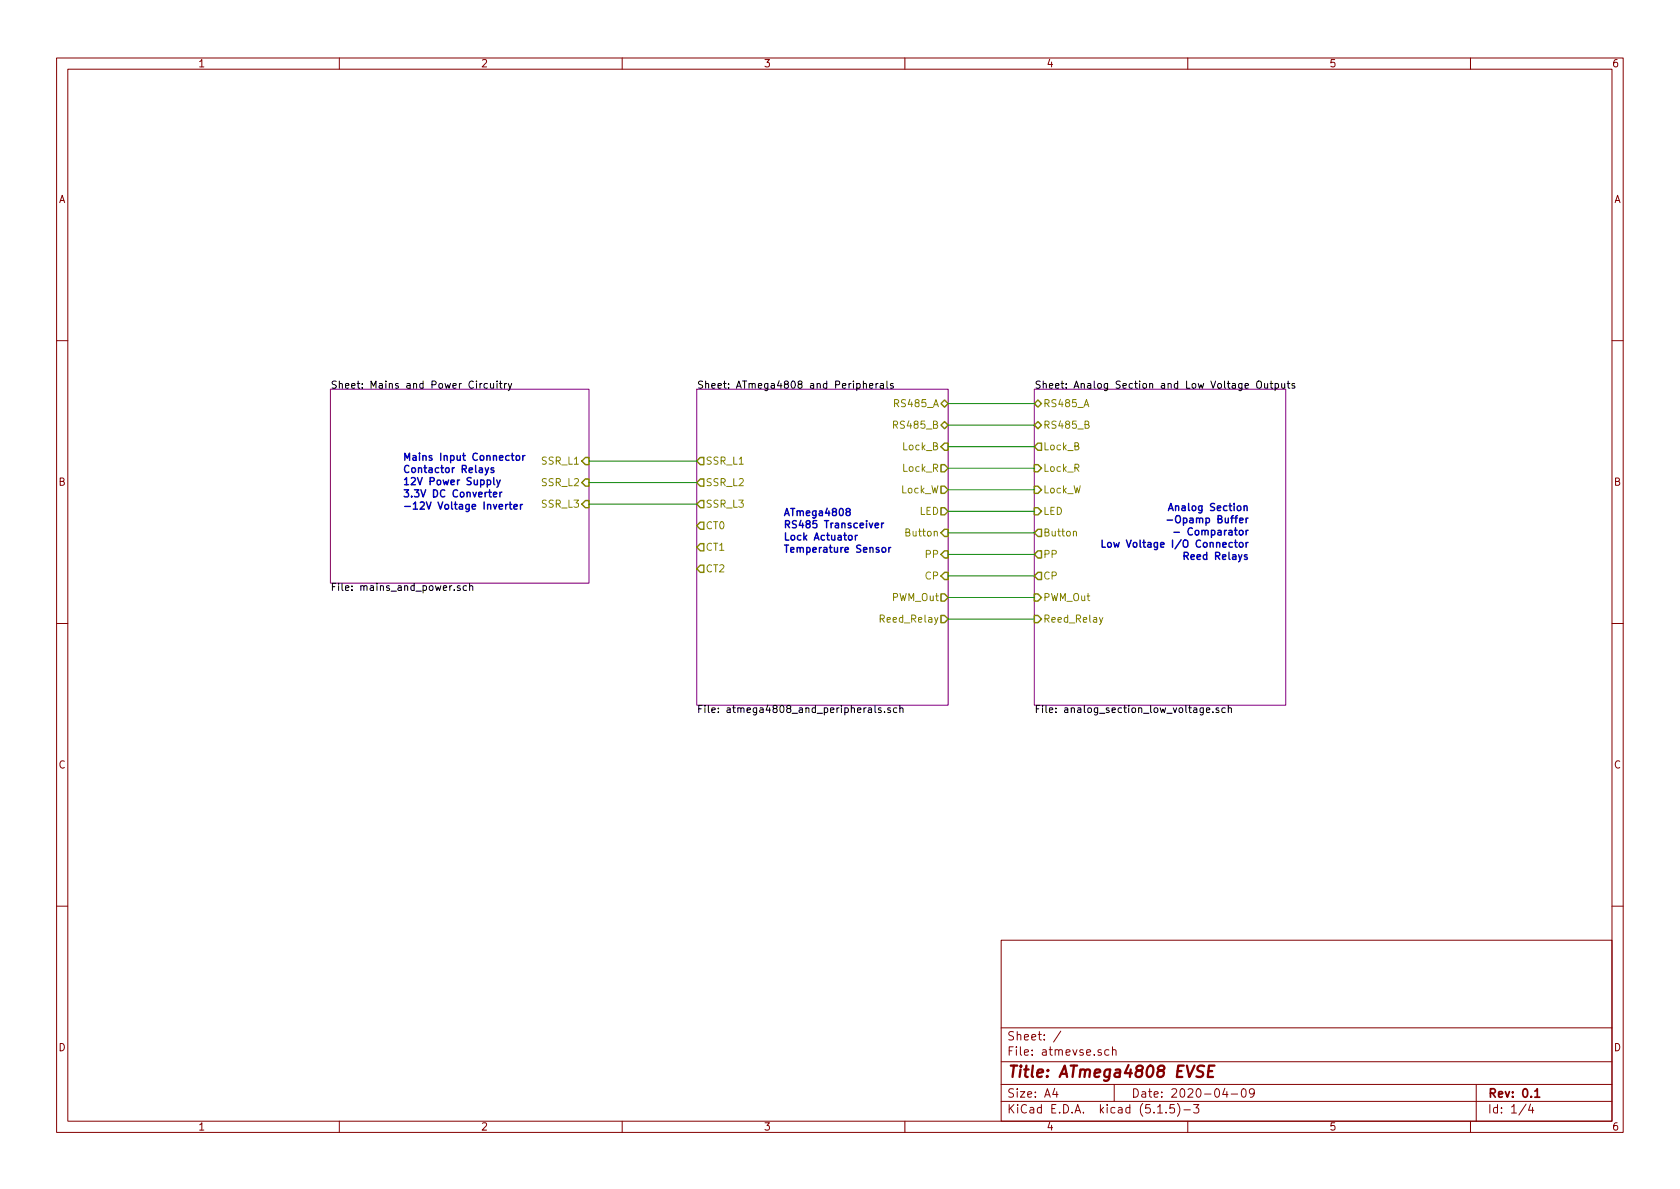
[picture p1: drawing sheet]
EESchema Schematic File Version 4
EELAYER 30 0
EELAYER END
$Descr A4 11693 8268
encoding utf-8
Sheet 1 4
Title "ATmega4808 EVSE"
Date "2020-04-09"
Rev "0.1"
Comp ""
Comment1 ""
Comment2 ""
Comment3 ""
Comment4 ""
$EndDescr
$Sheet
S 2300 2700 1800 1350
U 5E98FA8A
F0 "Mains and Power Circuitry" 50
F1 "mains_and_power.sch" 50
F2 "SSR_L1" I R 4100 3200 50 
F3 "SSR_L2" I R 4100 3350 50 
F4 "SSR_L3" I R 4100 3500 50 
$EndSheet
Text Notes 2800 3550 0    50   ~ 10
Mains Input Connector \nContactor Relays\n12V Power Supply\n3.3V DC Converter\n-12V Voltage Inverter
$Sheet
S 4850 2700 1750 2200
U 5E9B0066
F0 "ATmega4808 and Peripherals" 50
F1 "atmega4808_and_peripherals.sch" 50
F2 "SSR_L3" O L 4850 3500 50 
F3 "SSR_L2" O L 4850 3350 50 
F4 "SSR_L1" O L 4850 3200 50 
F5 "RS485_A" B R 6600 2800 50 
F6 "RS485_B" B R 6600 2950 50 
F7 "Lock_W" O R 6600 3400 50 
F8 "Lock_R" O R 6600 3250 50 
F9 "Lock_B" I R 6600 3100 50 
F10 "LED" O R 6600 3550 50 
F11 "CT0" O L 4850 3650 50 
F12 "CT1" O L 4850 3800 50 
F13 "CT2" O L 4850 3950 50 
F14 "Button" I R 6600 3700 50 
F15 "PP" I R 6600 3850 50 
F16 "CP" I R 6600 4000 50 
F17 "PWM_Out" O R 6600 4150 50 
F18 "Reed_Relay" O R 6600 4300 50 
$EndSheet
Text Notes 5450 3850 0    50   ~ 10
ATmega4808\nRS485 Transceiver\nLock Actuator\nTemperature Sensor
$Sheet
S 7200 2700 1750 2200
U 5E903BF9
F0 "Analog Section and Low Voltage Outputs" 50
F1 "analog_section_low_voltage.sch" 50
F2 "PWM_Out" I L 7200 4150 50 
F3 "CP" O L 7200 4000 50 
F4 "LED" I L 7200 3550 50 
F5 "RS485_A" B L 7200 2800 50 
F6 "RS485_B" B L 7200 2950 50 
F7 "Lock_B" O L 7200 3100 50 
F8 "Lock_R" I L 7200 3250 50 
F9 "Lock_W" I L 7200 3400 50 
F10 "PP" O L 7200 3850 50 
F11 "Button" O L 7200 3700 50 
F12 "Reed_Relay" I L 7200 4300 50 
$EndSheet
Wire Wire Line
	6600 2800 7200 2800
Wire Wire Line
	7200 2950 6600 2950
Wire Wire Line
	6600 3100 7200 3100
Wire Wire Line
	7200 3250 6600 3250
Wire Wire Line
	6600 3400 7200 3400
Wire Wire Line
	6600 3550 7200 3550
Wire Wire Line
	6600 3850 7200 3850
Wire Wire Line
	6600 4000 7200 4000
Wire Wire Line
	6600 4150 7200 4150
Wire Wire Line
	7200 4300 6600 4300
Wire Wire Line
	6600 3700 7200 3700
Text Notes 8700 3900 2    50   ~ 10
Analog Section\n-Opamp Buffer\n- Comparator\nLow Voltage I/O Connector\nReed Relays
Wire Wire Line
	4850 3200 4100 3200
Wire Wire Line
	4850 3350 4100 3350
Wire Wire Line
	4850 3500 4100 3500
$EndSCHEMATC
